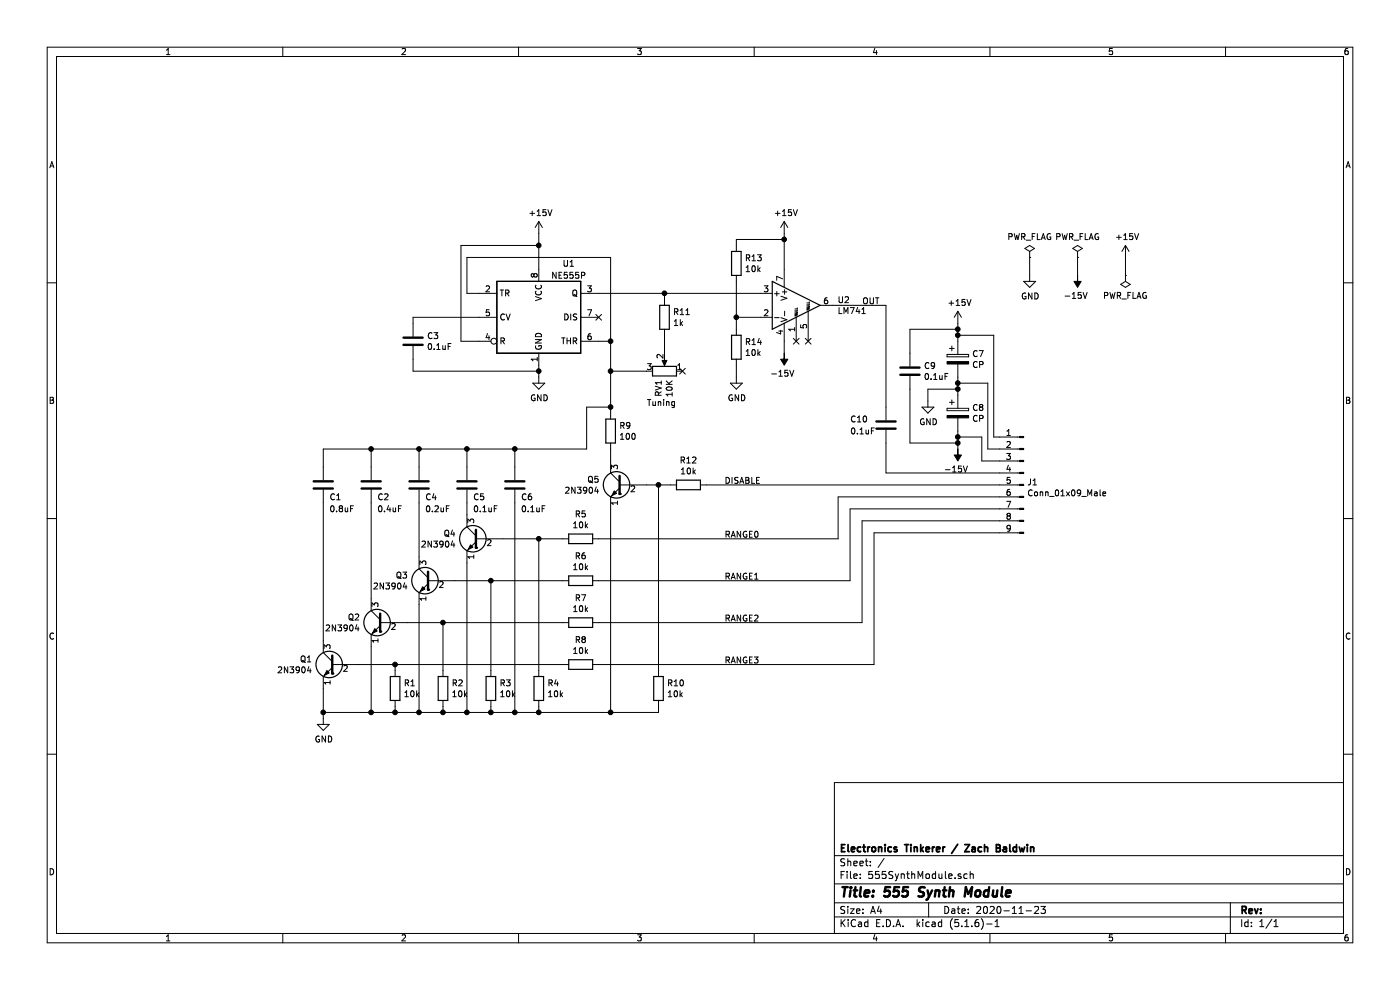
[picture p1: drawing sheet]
EESchema Schematic File Version 4
EELAYER 30 0
EELAYER END
$Descr A4 11693 8268
encoding utf-8
Sheet 1 1
Title "555 Synth Module"
Date "2020-11-23"
Rev ""
Comp "Electronics Tinkerer / Zach Baldwin"
Comment1 ""
Comment2 ""
Comment3 ""
Comment4 ""
$EndDescr
$Comp
L Timer:NE555P U1
U 1 1
P 4500 2650
F 0 "U1" H 4750 3100 50  0000 C CNN
F 1 "NE555P" H 4750 3000 50  0000 C CNN
F 2 "Package_DIP:DIP-8_W7.62mm" H 5150 2250 50  0001 C CNN
F 3 "http://www.ti.com/lit/ds/symlink/ne555.pdf" H 5350 2250 50  0001 C CNN
	1    4500 2650
	1    0    0    -1  
$EndComp
$Comp
L Transistor_BJT:2N3904 Q2
U 1 1
P 3200 5200
F 0 "Q2" H 3391 5246 50  0000 L CNN
F 1 "2N3904" H 3391 5155 50  0000 L CNN
F 2 "Package_TO_SOT_THT:TO-92_Inline" H 3400 5125 50  0001 L CIN
F 3 "https://www.fairchildsemi.com/datasheets/2N/2N3904.pdf" H 3200 5200 50  0001 L CNN
	1    3200 5200
	-1   0    0    -1  
$EndComp
$Comp
L Transistor_BJT:2N3904 Q3
U 1 1
P 3600 4850
F 0 "Q3" H 3791 4896 50  0000 L CNN
F 1 "2N3904" H 3791 4805 50  0000 L CNN
F 2 "Package_TO_SOT_THT:TO-92_Inline" H 3800 4775 50  0001 L CIN
F 3 "https://www.fairchildsemi.com/datasheets/2N/2N3904.pdf" H 3600 4850 50  0001 L CNN
	1    3600 4850
	-1   0    0    -1  
$EndComp
$Comp
L Transistor_BJT:2N3904 Q1
U 1 1
P 2800 5550
F 0 "Q1" H 2991 5596 50  0000 L CNN
F 1 "2N3904" H 2991 5505 50  0000 L CNN
F 2 "Package_TO_SOT_THT:TO-92_Inline" H 3000 5475 50  0001 L CIN
F 3 "https://www.fairchildsemi.com/datasheets/2N/2N3904.pdf" H 2800 5550 50  0001 L CNN
	1    2800 5550
	-1   0    0    -1  
$EndComp
$Comp
L Transistor_BJT:2N3904 Q4
U 1 1
P 4000 4500
F 0 "Q4" H 4191 4546 50  0000 L CNN
F 1 "2N3904" H 4191 4455 50  0000 L CNN
F 2 "Package_TO_SOT_THT:TO-92_Inline" H 4200 4425 50  0001 L CIN
F 3 "https://www.fairchildsemi.com/datasheets/2N/2N3904.pdf" H 4000 4500 50  0001 L CNN
	1    4000 4500
	-1   0    0    -1  
$EndComp
$Comp
L Transistor_BJT:2N3904 Q5
U 1 1
P 5200 4050
F 0 "Q5" H 5391 4096 50  0000 L CNN
F 1 "2N3904" H 5391 4005 50  0000 L CNN
F 2 "Package_TO_SOT_THT:TO-92_Inline" H 5400 3975 50  0001 L CIN
F 3 "https://www.fairchildsemi.com/datasheets/2N/2N3904.pdf" H 5200 4050 50  0001 L CNN
	1    5200 4050
	-1   0    0    -1  
$EndComp
$Comp
L Device:R R14
U 1 1
P 6150 2900
F 0 "R14" H 6220 2946 50  0000 L CNN
F 1 "10k" H 6220 2855 50  0000 L CNN
F 2 "Resistor_THT:R_Axial_DIN0204_L3.6mm_D1.6mm_P5.08mm_Horizontal" V 6080 2900 50  0001 C CNN
F 3 "~" H 6150 2900 50  0001 C CNN
	1    6150 2900
	1    0    0    -1  
$EndComp
$Comp
L Device:C C6
U 1 1
P 4300 4050
F 0 "C6" H 4350 3950 50  0000 L CNN
F 1 "0.1uF" H 4350 3850 50  0000 L CNN
F 2 "Capacitor_THT:C_Disc_D4.3mm_W1.9mm_P5.00mm" H 4338 3900 50  0001 C CNN
F 3 "~" H 4300 4050 50  0001 C CNN
	1    4300 4050
	1    0    0    -1  
$EndComp
$Comp
L Device:CP C7
U 1 1
P 8000 3000
F 0 "C7" H 8118 3046 50  0000 L CNN
F 1 "CP" H 8118 2955 50  0000 L CNN
F 2 "Capacitor_THT:CP_Radial_D8.0mm_P3.50mm" H 8038 2850 50  0001 C CNN
F 3 "~" H 8000 3000 50  0001 C CNN
	1    8000 3000
	1    0    0    -1  
$EndComp
$Comp
L Connector:Conn_01x09_Male J1
U 1 1
P 8550 4050
F 0 "J1" H 8522 4074 50  0000 R CNN
F 1 "Conn_01x09_Male" H 8522 3983 50  0000 R CNN
F 2 "Connector_PinHeader_2.54mm:PinHeader_1x09_P2.54mm_Vertical" H 8550 4050 50  0001 C CNN
F 3 "~" H 8550 4050 50  0001 C CNN
	1    8550 4050
	-1   0    0    -1  
$EndComp
$Comp
L Amplifier_Operational:LM741 U2
U 1 1
P 6650 2550
F 0 "U2" H 6994 2596 50  0000 L CNN
F 1 "LM741" H 6994 2505 50  0000 L CNN
F 2 "Package_DIP:DIP-8_W7.62mm" H 6700 2600 50  0001 C CNN
F 3 "http://www.ti.com/lit/ds/symlink/lm741.pdf" H 6800 2700 50  0001 C CNN
	1    6650 2550
	1    0    0    -1  
$EndComp
$Comp
L Device:R_POT RV1
U 1 1
P 5550 3100
F 0 "RV1" H 5480 3054 50  0000 R CNN
F 1 "10K" H 5480 3145 50  0000 R CNN
F 2 "Potentiometer_THT:Potentiometer_Piher_PC-16_Single_Horizontal" H 5550 3100 50  0001 C CNN
F 3 "~" H 5550 3100 50  0001 C CNN
	1    5550 3100
	0    1    -1   0   
$EndComp
$Comp
L power:+15V #PWR0101
U 1 1
P 4500 1950
F 0 "#PWR0101" H 4500 1800 50  0001 C CNN
F 1 "+15V" H 4515 2123 50  0000 C CNN
F 2 "" H 4500 1950 50  0001 C CNN
F 3 "" H 4500 1950 50  0001 C CNN
	1    4500 1950
	1    0    0    -1  
$EndComp
$Comp
L power:-15V #PWR0102
U 1 1
P 6550 2950
F 0 "#PWR0102" H 6550 3050 50  0001 C CNN
F 1 "-15V" H 6565 3123 50  0000 C CNN
F 2 "" H 6550 2950 50  0001 C CNN
F 3 "" H 6550 2950 50  0001 C CNN
	1    6550 2950
	-1   0    0    1   
$EndComp
$Comp
L power:GND #PWR0103
U 1 1
P 4500 3150
F 0 "#PWR0103" H 4500 2900 50  0001 C CNN
F 1 "GND" H 4505 2977 50  0000 C CNN
F 2 "" H 4500 3150 50  0001 C CNN
F 3 "" H 4500 3150 50  0001 C CNN
	1    4500 3150
	1    0    0    -1  
$EndComp
$Comp
L Device:C C3
U 1 1
P 3450 2850
F 0 "C3" H 3565 2896 50  0000 L CNN
F 1 "0.1uF" H 3565 2805 50  0000 L CNN
F 2 "Capacitor_THT:C_Disc_D4.3mm_W1.9mm_P5.00mm" H 3488 2700 50  0001 C CNN
F 3 "~" H 3450 2850 50  0001 C CNN
	1    3450 2850
	1    0    0    -1  
$EndComp
Wire Wire Line
	4500 1950 4500 2050
Wire Wire Line
	4500 2050 3850 2050
Wire Wire Line
	3850 2050 3850 2850
Wire Wire Line
	3850 2850 4000 2850
Connection ~ 4500 2050
Wire Wire Line
	4500 2050 4500 2250
Wire Wire Line
	3450 2700 3450 2650
Wire Wire Line
	3450 2650 4000 2650
Wire Wire Line
	4500 3050 4500 3100
Wire Wire Line
	4500 3100 3450 3100
Wire Wire Line
	3450 3100 3450 3000
Connection ~ 4500 3100
Wire Wire Line
	4500 3100 4500 3150
Wire Wire Line
	5100 2850 5000 2850
Wire Wire Line
	3900 2450 4000 2450
Wire Wire Line
	3900 2150 5100 2150
Wire Wire Line
	3900 2150 3900 2450
Wire Wire Line
	5100 2150 5100 2850
Connection ~ 5100 2850
Wire Wire Line
	6550 2850 6550 2950
Wire Wire Line
	6550 1950 6550 2000
Wire Wire Line
	3500 3900 3500 3750
Wire Wire Line
	2700 3900 2700 3750
$Comp
L power:GND #PWR0104
U 1 1
P 2700 6000
F 0 "#PWR0104" H 2700 5750 50  0001 C CNN
F 1 "GND" H 2705 5827 50  0000 C CNN
F 2 "" H 2700 6000 50  0001 C CNN
F 3 "" H 2700 6000 50  0001 C CNN
	1    2700 6000
	1    0    0    -1  
$EndComp
$Comp
L Device:R R13
U 1 1
P 6150 2200
F 0 "R13" H 6220 2246 50  0000 L CNN
F 1 "10k" H 6220 2155 50  0000 L CNN
F 2 "Resistor_THT:R_Axial_DIN0204_L3.6mm_D1.6mm_P5.08mm_Horizontal" V 6080 2200 50  0001 C CNN
F 3 "~" H 6150 2200 50  0001 C CNN
	1    6150 2200
	1    0    0    -1  
$EndComp
$Comp
L Device:C C1
U 1 1
P 2700 4050
F 0 "C1" H 2750 3950 50  0000 L CNN
F 1 "0.8uF" H 2750 3850 50  0000 L CNN
F 2 "Capacitor_THT:C_Disc_D4.3mm_W1.9mm_P5.00mm" H 2738 3900 50  0001 C CNN
F 3 "~" H 2700 4050 50  0001 C CNN
	1    2700 4050
	1    0    0    -1  
$EndComp
$Comp
L Device:C C2
U 1 1
P 3100 4050
F 0 "C2" H 3150 3950 50  0000 L CNN
F 1 "0.4uF" H 3150 3850 50  0000 L CNN
F 2 "Capacitor_THT:C_Disc_D4.3mm_W1.9mm_P5.00mm" H 3138 3900 50  0001 C CNN
F 3 "~" H 3100 4050 50  0001 C CNN
	1    3100 4050
	1    0    0    -1  
$EndComp
$Comp
L Device:C C4
U 1 1
P 3500 4050
F 0 "C4" H 3550 3950 50  0000 L CNN
F 1 "0.2uF" H 3550 3850 50  0000 L CNN
F 2 "Capacitor_THT:C_Disc_D4.3mm_W1.9mm_P5.00mm" H 3538 3900 50  0001 C CNN
F 3 "~" H 3500 4050 50  0001 C CNN
	1    3500 4050
	1    0    0    -1  
$EndComp
$Comp
L Device:C C5
U 1 1
P 3900 4050
F 0 "C5" H 3950 3950 50  0000 L CNN
F 1 "0.1uF" H 3950 3850 50  0000 L CNN
F 2 "Capacitor_THT:C_Disc_D4.3mm_W1.9mm_P5.00mm" H 3938 3900 50  0001 C CNN
F 3 "~" H 3900 4050 50  0001 C CNN
	1    3900 4050
	1    0    0    -1  
$EndComp
$Comp
L power:GND #PWR0105
U 1 1
P 6150 3150
F 0 "#PWR0105" H 6150 2900 50  0001 C CNN
F 1 "GND" H 6155 2977 50  0000 C CNN
F 2 "" H 6150 3150 50  0001 C CNN
F 3 "" H 6150 3150 50  0001 C CNN
	1    6150 3150
	1    0    0    -1  
$EndComp
$Comp
L power:+15V #PWR0106
U 1 1
P 6550 1950
F 0 "#PWR0106" H 6550 1800 50  0001 C CNN
F 1 "+15V" H 6565 2123 50  0000 C CNN
F 2 "" H 6550 1950 50  0001 C CNN
F 3 "" H 6550 1950 50  0001 C CNN
	1    6550 1950
	1    0    0    -1  
$EndComp
Wire Wire Line
	6150 2050 6150 2000
Wire Wire Line
	6150 2000 6550 2000
Connection ~ 6550 2000
Wire Wire Line
	6550 2000 6550 2250
Wire Wire Line
	6150 2350 6150 2650
Wire Wire Line
	6350 2650 6150 2650
Connection ~ 6150 2650
Wire Wire Line
	6150 2650 6150 2750
Wire Wire Line
	6150 3050 6150 3150
Wire Wire Line
	3900 4200 3900 4300
Wire Wire Line
	3500 4200 3500 4650
Wire Wire Line
	3100 5000 3100 4200
Wire Wire Line
	2700 4200 2700 5350
$Comp
L Device:R R1
U 1 1
P 3300 5750
F 0 "R1" H 3370 5796 50  0000 L CNN
F 1 "10k" H 3370 5705 50  0000 L CNN
F 2 "Resistor_THT:R_Axial_DIN0204_L3.6mm_D1.6mm_P5.08mm_Horizontal" V 3230 5750 50  0001 C CNN
F 3 "~" H 3300 5750 50  0001 C CNN
	1    3300 5750
	1    0    0    -1  
$EndComp
Wire Wire Line
	2700 5750 2700 5950
Wire Wire Line
	2700 5950 3100 5950
Connection ~ 2700 5950
Wire Wire Line
	2700 5950 2700 6000
Wire Wire Line
	3100 5400 3100 5950
Wire Wire Line
	3500 5050 3500 5950
Wire Wire Line
	3900 4700 3900 5950
Wire Wire Line
	3500 5950 3700 5950
Wire Wire Line
	2700 3750 3100 3750
Connection ~ 3900 3750
Wire Wire Line
	3900 3750 3900 3900
Connection ~ 3500 3750
Wire Wire Line
	3500 3750 3900 3750
Wire Wire Line
	3100 3900 3100 3750
Connection ~ 3100 3750
Wire Wire Line
	3100 3750 3500 3750
Wire Wire Line
	3000 5550 3300 5550
Wire Wire Line
	3300 5550 3300 5600
Wire Wire Line
	3100 5950 3300 5950
Connection ~ 3100 5950
Connection ~ 3500 5950
Wire Wire Line
	3300 5950 3300 5900
Connection ~ 3300 5950
Wire Wire Line
	3300 5950 3500 5950
Connection ~ 3900 5950
$Comp
L Device:R R2
U 1 1
P 3700 5750
F 0 "R2" H 3770 5796 50  0000 L CNN
F 1 "10k" H 3770 5705 50  0000 L CNN
F 2 "Resistor_THT:R_Axial_DIN0204_L3.6mm_D1.6mm_P5.08mm_Horizontal" V 3630 5750 50  0001 C CNN
F 3 "~" H 3700 5750 50  0001 C CNN
	1    3700 5750
	1    0    0    -1  
$EndComp
$Comp
L Device:R R3
U 1 1
P 4100 5750
F 0 "R3" H 4170 5796 50  0000 L CNN
F 1 "10k" H 4170 5705 50  0000 L CNN
F 2 "Resistor_THT:R_Axial_DIN0204_L3.6mm_D1.6mm_P5.08mm_Horizontal" V 4030 5750 50  0001 C CNN
F 3 "~" H 4100 5750 50  0001 C CNN
	1    4100 5750
	1    0    0    -1  
$EndComp
$Comp
L Device:R R4
U 1 1
P 4500 5750
F 0 "R4" H 4570 5796 50  0000 L CNN
F 1 "10k" H 4570 5705 50  0000 L CNN
F 2 "Resistor_THT:R_Axial_DIN0204_L3.6mm_D1.6mm_P5.08mm_Horizontal" V 4430 5750 50  0001 C CNN
F 3 "~" H 4500 5750 50  0001 C CNN
	1    4500 5750
	1    0    0    -1  
$EndComp
Wire Wire Line
	4500 5900 4500 5950
Wire Wire Line
	3900 5950 4100 5950
Wire Wire Line
	4100 5900 4100 5950
Connection ~ 4100 5950
Wire Wire Line
	4100 5950 4300 5950
Wire Wire Line
	3700 5900 3700 5950
Connection ~ 3700 5950
Wire Wire Line
	3700 5950 3900 5950
Wire Wire Line
	3400 5200 3700 5200
Wire Wire Line
	3700 5200 3700 5600
Wire Wire Line
	3800 4850 4100 4850
Wire Wire Line
	4100 4850 4100 5600
Wire Wire Line
	4200 4500 4500 4500
Wire Wire Line
	4500 4500 4500 5600
$Comp
L Device:R R8
U 1 1
P 4850 5550
F 0 "R8" V 4643 5550 50  0000 C CNN
F 1 "10k" V 4734 5550 50  0000 C CNN
F 2 "Resistor_THT:R_Axial_DIN0204_L3.6mm_D1.6mm_P5.08mm_Horizontal" V 4780 5550 50  0001 C CNN
F 3 "~" H 4850 5550 50  0001 C CNN
	1    4850 5550
	0    1    1    0   
$EndComp
$Comp
L Device:R R7
U 1 1
P 4850 5200
F 0 "R7" V 4643 5200 50  0000 C CNN
F 1 "10k" V 4734 5200 50  0000 C CNN
F 2 "Resistor_THT:R_Axial_DIN0204_L3.6mm_D1.6mm_P5.08mm_Horizontal" V 4780 5200 50  0001 C CNN
F 3 "~" H 4850 5200 50  0001 C CNN
	1    4850 5200
	0    1    1    0   
$EndComp
$Comp
L Device:R R6
U 1 1
P 4850 4850
F 0 "R6" V 4643 4850 50  0000 C CNN
F 1 "10k" V 4734 4850 50  0000 C CNN
F 2 "Resistor_THT:R_Axial_DIN0204_L3.6mm_D1.6mm_P5.08mm_Horizontal" V 4780 4850 50  0001 C CNN
F 3 "~" H 4850 4850 50  0001 C CNN
	1    4850 4850
	0    1    1    0   
$EndComp
$Comp
L Device:R R5
U 1 1
P 4850 4500
F 0 "R5" V 4643 4500 50  0000 C CNN
F 1 "10k" V 4734 4500 50  0000 C CNN
F 2 "Resistor_THT:R_Axial_DIN0204_L3.6mm_D1.6mm_P5.08mm_Horizontal" V 4780 4500 50  0001 C CNN
F 3 "~" H 4850 4500 50  0001 C CNN
	1    4850 4500
	0    1    1    0   
$EndComp
Wire Wire Line
	4700 4500 4500 4500
Connection ~ 4500 4500
Wire Wire Line
	4700 4850 4100 4850
Connection ~ 4100 4850
Wire Wire Line
	3700 5200 4700 5200
Connection ~ 3700 5200
Wire Wire Line
	4700 5550 3300 5550
Connection ~ 3300 5550
$Comp
L Device:R R11
U 1 1
P 5550 2650
F 0 "R11" H 5620 2696 50  0000 L CNN
F 1 "1k" H 5620 2605 50  0000 L CNN
F 2 "Resistor_THT:R_Axial_DIN0204_L3.6mm_D1.6mm_P5.08mm_Horizontal" V 5480 2650 50  0001 C CNN
F 3 "~" H 5550 2650 50  0001 C CNN
	1    5550 2650
	1    0    0    -1  
$EndComp
Wire Wire Line
	5000 2450 5550 2450
Wire Wire Line
	5550 2500 5550 2450
Connection ~ 5550 2450
Wire Wire Line
	5550 2450 6350 2450
Wire Wire Line
	4300 4200 4300 5950
Connection ~ 4300 5950
Wire Wire Line
	4300 5950 4500 5950
Wire Wire Line
	3900 3750 4300 3750
Wire Wire Line
	4300 3750 4300 3900
$Comp
L Device:R R10
U 1 1
P 5500 5750
F 0 "R10" H 5570 5796 50  0000 L CNN
F 1 "10k" H 5570 5705 50  0000 L CNN
F 2 "Resistor_THT:R_Axial_DIN0204_L3.6mm_D1.6mm_P5.08mm_Horizontal" V 5430 5750 50  0001 C CNN
F 3 "~" H 5500 5750 50  0001 C CNN
	1    5500 5750
	1    0    0    -1  
$EndComp
$Comp
L Device:R R12
U 1 1
P 5750 4050
F 0 "R12" V 5543 4050 50  0000 C CNN
F 1 "10k" V 5634 4050 50  0000 C CNN
F 2 "Resistor_THT:R_Axial_DIN0204_L3.6mm_D1.6mm_P5.08mm_Horizontal" V 5680 4050 50  0001 C CNN
F 3 "~" H 5750 4050 50  0001 C CNN
	1    5750 4050
	0    1    1    0   
$EndComp
Wire Wire Line
	5400 4050 5500 4050
Wire Wire Line
	5500 4050 5500 5600
Connection ~ 5500 4050
Wire Wire Line
	5500 4050 5600 4050
Wire Wire Line
	5500 5900 5500 5950
Wire Wire Line
	5500 5950 5100 5950
Connection ~ 4500 5950
Wire Wire Line
	5100 4250 5100 5950
Connection ~ 5100 5950
Wire Wire Line
	5100 5950 4500 5950
Wire Wire Line
	5000 5550 7300 5550
Wire Wire Line
	7300 5550 7300 4450
Wire Wire Line
	5000 5200 7200 5200
Wire Wire Line
	7200 5200 7200 4350
Wire Wire Line
	5000 4850 7100 4850
Wire Wire Line
	7100 4850 7100 4250
Wire Wire Line
	5000 4500 7000 4500
Wire Wire Line
	7000 4500 7000 4150
Wire Wire Line
	6950 2550 7400 2550
Wire Wire Line
	7400 2550 7400 3400
$Comp
L power:-15V #PWR0107
U 1 1
P 8000 3750
F 0 "#PWR0107" H 8000 3850 50  0001 C CNN
F 1 "-15V" H 8015 3923 50  0000 C CNN
F 2 "" H 8000 3750 50  0001 C CNN
F 3 "" H 8000 3750 50  0001 C CNN
	1    8000 3750
	-1   0    0    1   
$EndComp
$Comp
L power:GND #PWR0108
U 1 1
P 7750 3350
F 0 "#PWR0108" H 7750 3100 50  0001 C CNN
F 1 "GND" H 7755 3177 50  0000 C CNN
F 2 "" H 7750 3350 50  0001 C CNN
F 3 "" H 7750 3350 50  0001 C CNN
	1    7750 3350
	1    0    0    -1  
$EndComp
$Comp
L power:+15V #PWR0109
U 1 1
P 8000 2700
F 0 "#PWR0109" H 8000 2550 50  0001 C CNN
F 1 "+15V" H 8015 2873 50  0000 C CNN
F 2 "" H 8000 2700 50  0001 C CNN
F 3 "" H 8000 2700 50  0001 C CNN
	1    8000 2700
	1    0    0    -1  
$EndComp
$Comp
L Device:CP C8
U 1 1
P 8000 3450
F 0 "C8" H 8118 3496 50  0000 L CNN
F 1 "CP" H 8118 3405 50  0000 L CNN
F 2 "Capacitor_THT:CP_Radial_D8.0mm_P3.50mm" H 8038 3300 50  0001 C CNN
F 3 "~" H 8000 3450 50  0001 C CNN
	1    8000 3450
	1    0    0    -1  
$EndComp
Wire Wire Line
	8000 3700 8000 3650
Wire Wire Line
	8000 3650 8200 3650
Wire Wire Line
	8200 3650 8200 3850
Wire Wire Line
	8200 3850 8350 3850
Wire Wire Line
	8350 3750 8250 3750
Wire Wire Line
	8000 3150 8000 3200
Wire Wire Line
	8000 2800 8300 2800
Wire Wire Line
	8300 2800 8300 3650
Wire Wire Line
	8300 3650 8350 3650
Connection ~ 8000 2800
Wire Wire Line
	8000 2800 8000 2850
Wire Wire Line
	8000 3250 7750 3250
Wire Wire Line
	7750 3250 7750 3350
Wire Wire Line
	8000 3250 8000 3300
Connection ~ 8000 3250
Wire Wire Line
	8000 3200 8250 3200
Wire Wire Line
	8250 3200 8250 3750
Connection ~ 8000 3200
Wire Wire Line
	8000 3200 8000 3250
Wire Wire Line
	8000 3600 8000 3650
Connection ~ 8000 3650
Text Notes 5400 3400 0    50   ~ 0
Tuning
Text Label 6050 4050 0    50   ~ 0
DISABLE
Text Label 6050 4500 0    50   ~ 0
RANGE0
Text Label 6050 4850 0    50   ~ 0
RANGE1
Text Label 6050 5200 0    50   ~ 0
RANGE2
Text Label 6050 5550 0    50   ~ 0
RANGE3
$Comp
L Device:R R9
U 1 1
P 5100 3600
F 0 "R9" H 5170 3646 50  0000 L CNN
F 1 "100" H 5170 3555 50  0000 L CNN
F 2 "Resistor_THT:R_Axial_DIN0204_L3.6mm_D1.6mm_P5.08mm_Horizontal" V 5030 3600 50  0001 C CNN
F 3 "~" H 5100 3600 50  0001 C CNN
	1    5100 3600
	1    0    0    -1  
$EndComp
Wire Wire Line
	4300 3750 4900 3750
Wire Wire Line
	4900 3750 4900 3400
Wire Wire Line
	4900 3400 5100 3400
Connection ~ 4300 3750
Connection ~ 5100 3400
Wire Wire Line
	5100 3400 5100 3450
Wire Wire Line
	5100 3750 5100 3850
Text Label 7200 2550 0    50   ~ 0
OUT
NoConn ~ 6650 2850
NoConn ~ 6750 2850
NoConn ~ 5000 2650
$Comp
L power:PWR_FLAG #FLG0101
U 1 1
P 8600 2150
F 0 "#FLG0101" H 8600 2225 50  0001 C CNN
F 1 "PWR_FLAG" H 8600 2323 50  0000 C CNN
F 2 "" H 8600 2150 50  0001 C CNN
F 3 "~" H 8600 2150 50  0001 C CNN
	1    8600 2150
	1    0    0    -1  
$EndComp
$Comp
L power:PWR_FLAG #FLG0102
U 1 1
P 9000 2150
F 0 "#FLG0102" H 9000 2225 50  0001 C CNN
F 1 "PWR_FLAG" H 9000 2323 50  0000 C CNN
F 2 "" H 9000 2150 50  0001 C CNN
F 3 "~" H 9000 2150 50  0001 C CNN
	1    9000 2150
	1    0    0    -1  
$EndComp
$Comp
L power:PWR_FLAG #FLG0103
U 1 1
P 9400 2300
F 0 "#FLG0103" H 9400 2375 50  0001 C CNN
F 1 "PWR_FLAG" H 9400 2473 50  0000 C CNN
F 2 "" H 9400 2300 50  0001 C CNN
F 3 "~" H 9400 2300 50  0001 C CNN
	1    9400 2300
	-1   0    0    1   
$EndComp
$Comp
L power:+15V #PWR0110
U 1 1
P 9400 2150
F 0 "#PWR0110" H 9400 2000 50  0001 C CNN
F 1 "+15V" H 9415 2323 50  0000 C CNN
F 2 "" H 9400 2150 50  0001 C CNN
F 3 "" H 9400 2150 50  0001 C CNN
	1    9400 2150
	1    0    0    -1  
$EndComp
$Comp
L power:GND #PWR0111
U 1 1
P 8600 2300
F 0 "#PWR0111" H 8600 2050 50  0001 C CNN
F 1 "GND" H 8605 2127 50  0000 C CNN
F 2 "" H 8600 2300 50  0001 C CNN
F 3 "" H 8600 2300 50  0001 C CNN
	1    8600 2300
	1    0    0    -1  
$EndComp
$Comp
L power:-15V #PWR0112
U 1 1
P 9000 2300
F 0 "#PWR0112" H 9000 2400 50  0001 C CNN
F 1 "-15V" H 9015 2473 50  0000 C CNN
F 2 "" H 9000 2300 50  0001 C CNN
F 3 "" H 9000 2300 50  0001 C CNN
	1    9000 2300
	-1   0    0    1   
$EndComp
Wire Wire Line
	9400 2150 9400 2300
Wire Wire Line
	9000 2150 9000 2300
Wire Wire Line
	8600 2300 8600 2150
NoConn ~ 5700 3100
Wire Wire Line
	5100 2850 5100 3100
Wire Wire Line
	5550 2800 5550 2950
Wire Wire Line
	5400 3100 5100 3100
Connection ~ 5100 3100
Wire Wire Line
	5100 3100 5100 3400
$Comp
L Device:C C9
U 1 1
P 7600 3100
F 0 "C9" H 7715 3146 50  0000 L CNN
F 1 "0.1uF" H 7715 3055 50  0000 L CNN
F 2 "Capacitor_THT:C_Disc_D4.3mm_W1.9mm_P5.00mm" H 7638 2950 50  0001 C CNN
F 3 "~" H 7600 3100 50  0001 C CNN
	1    7600 3100
	1    0    0    -1  
$EndComp
Wire Wire Line
	7600 3250 7600 3700
Wire Wire Line
	7600 3700 8000 3700
Connection ~ 8000 3700
Wire Wire Line
	8000 3700 8000 3750
Wire Wire Line
	8000 2700 8000 2750
Wire Wire Line
	8000 2750 7600 2750
Wire Wire Line
	7600 2750 7600 2950
Connection ~ 8000 2750
Wire Wire Line
	8000 2750 8000 2800
Wire Wire Line
	7400 3950 8350 3950
Wire Wire Line
	7000 4150 8350 4150
Wire Wire Line
	7100 4250 8350 4250
Wire Wire Line
	7200 4350 8350 4350
Wire Wire Line
	7300 4450 8350 4450
Wire Wire Line
	5900 4050 8350 4050
$Comp
L Device:C C10
U 1 1
P 7400 3550
F 0 "C10" H 7100 3600 50  0000 L CNN
F 1 "0.1uF" H 7100 3500 50  0000 L CNN
F 2 "Capacitor_THT:C_Disc_D4.3mm_W1.9mm_P5.00mm" H 7438 3400 50  0001 C CNN
F 3 "~" H 7400 3550 50  0001 C CNN
	1    7400 3550
	1    0    0    -1  
$EndComp
Wire Wire Line
	7400 3700 7400 3950
$EndSCHEMATC
